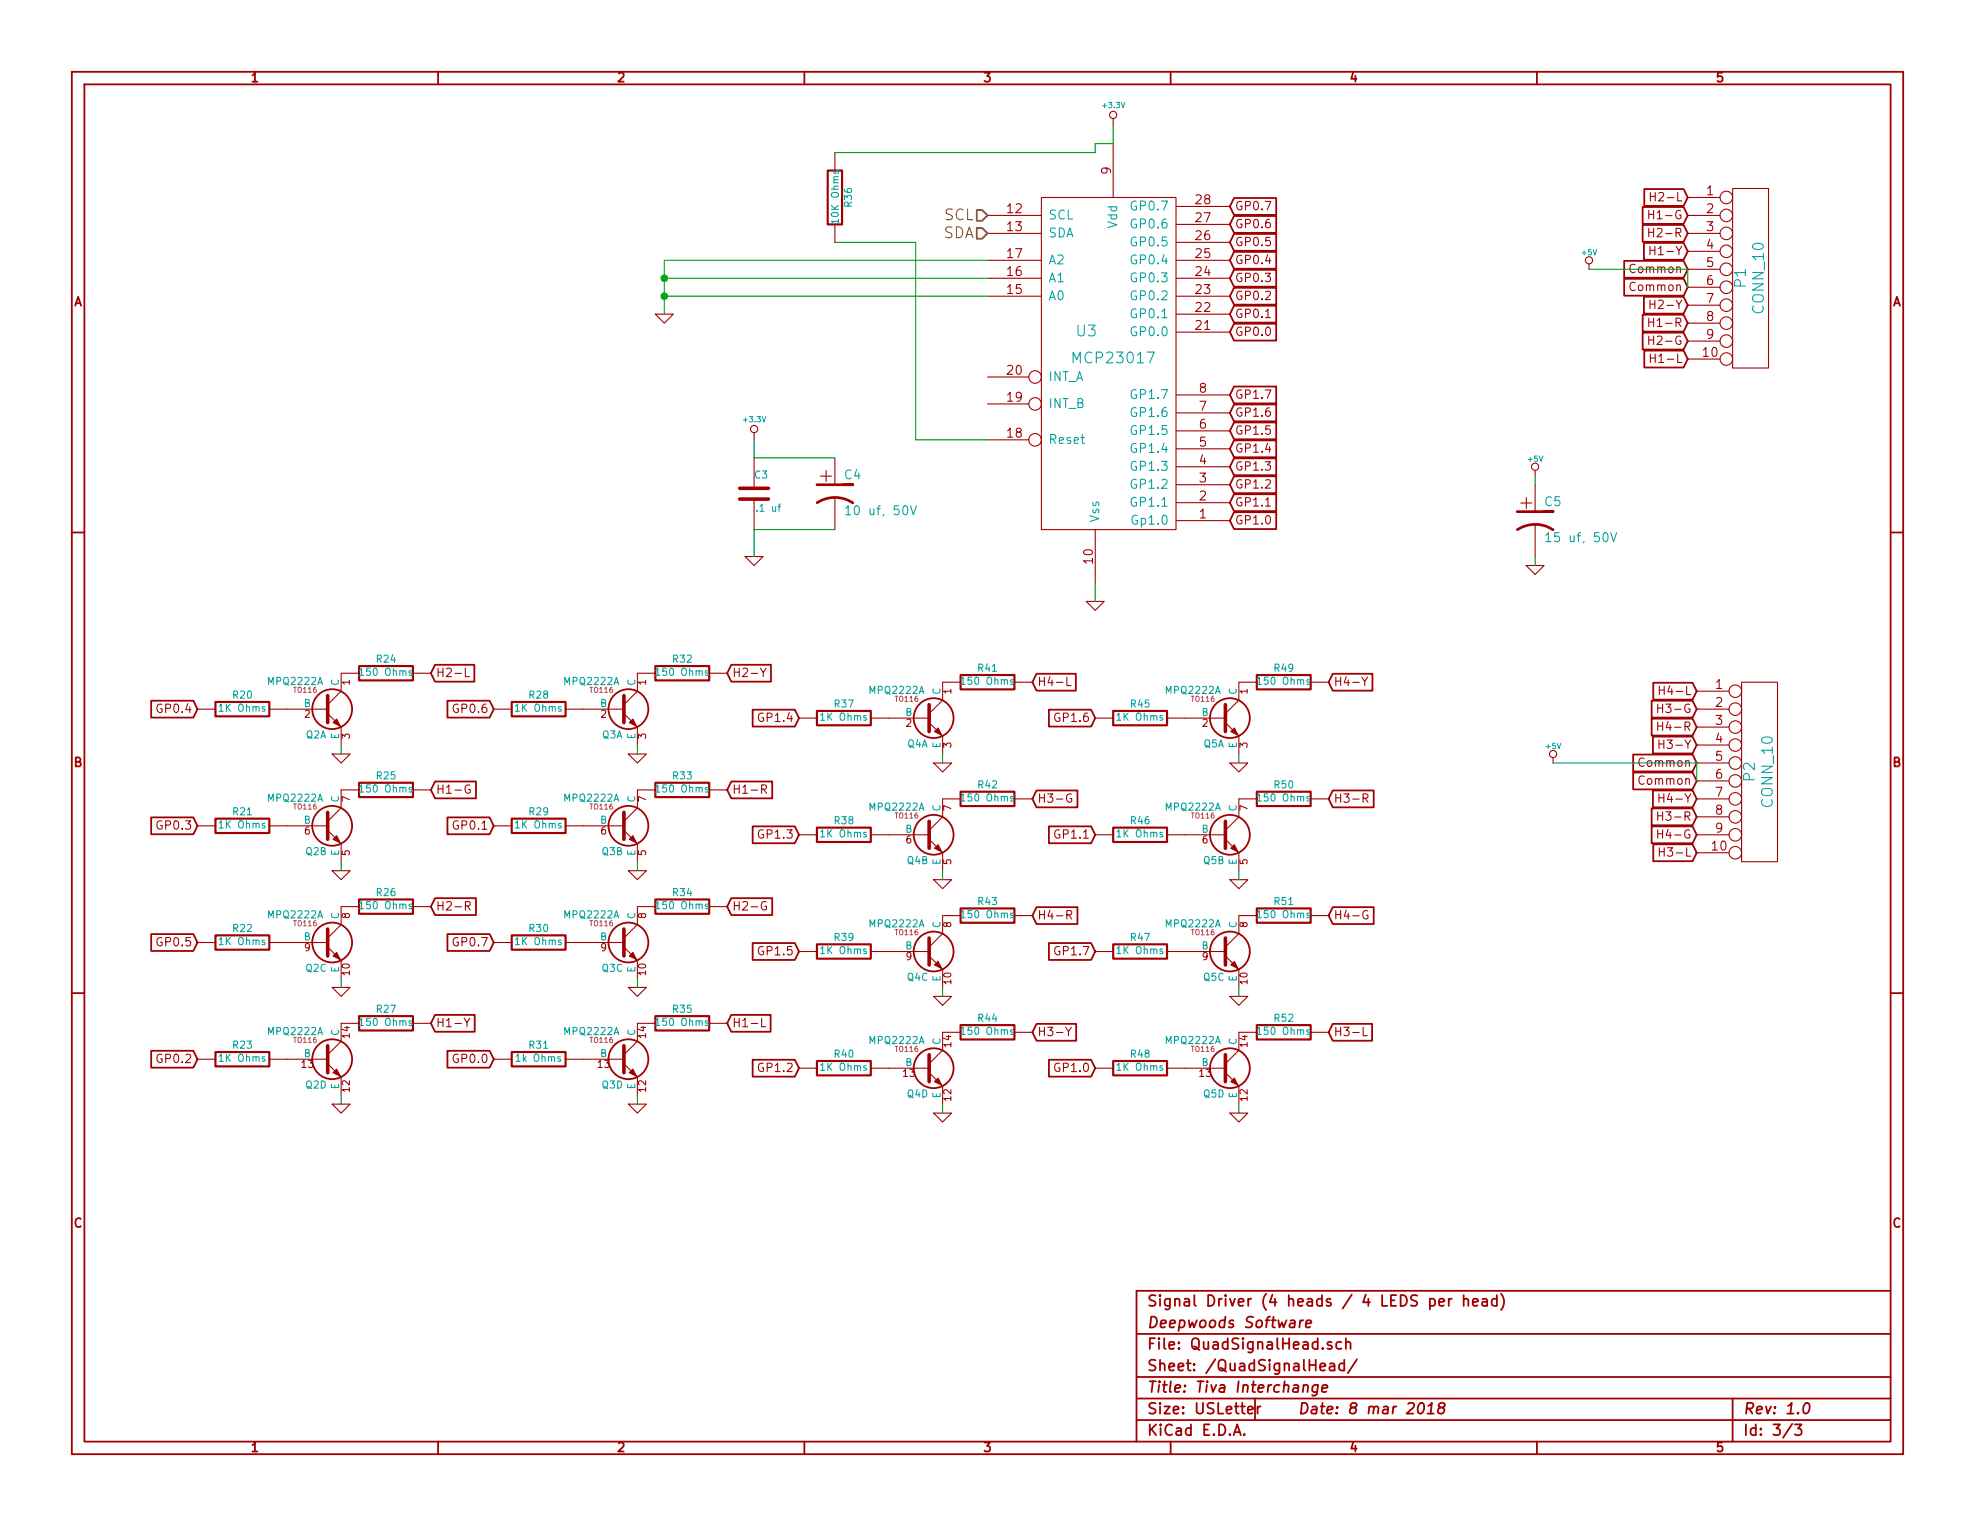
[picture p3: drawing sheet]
EESchema Schematic File Version 2
LIBS:power
LIBS:device
LIBS:transistors
LIBS:conn
LIBS:linear
LIBS:regul
LIBS:74xx
LIBS:cmos4000
LIBS:adc-dac
LIBS:memory
LIBS:xilinx
LIBS:special
LIBS:microcontrollers
LIBS:dsp
LIBS:microchip
LIBS:analog_switches
LIBS:motorola
LIBS:texas
LIBS:intel
LIBS:audio
LIBS:interface
LIBS:digital-audio
LIBS:philips
LIBS:display
LIBS:cypress
LIBS:siliconi
LIBS:opto
LIBS:atmel
LIBS:contrib
LIBS:valves
LIBS:TivaInterchange-cache
EELAYER 27 0
EELAYER END
$Descr USLetter 11000 8500
encoding utf-8
Sheet 3 3
Title "Tiva Interchange"
Date "8 mar 2018"
Rev "1.0"
Comp "Deepwoods Software"
Comment1 "Signal Driver (4 heads / 4 LEDS per head)"
Comment2 ""
Comment3 ""
Comment4 ""
$EndDescr
$Comp
L MCP23017 U3
U 1 1
P 6200 2000
F 0 "U3" H 6050 2150 60  0000 C CNN
F 1 "MCP23017" H 6200 2000 60  0000 C CNN
F 2 "~" H 6200 2000 60  0000 C CNN
F 3 "~" H 6200 2000 60  0000 C CNN
	1    6200 2000
	1    0    0    -1  
$EndComp
$Comp
L MPQ2222A Q2
U 1 1
P 1800 3950
F 0 "Q2" H 1800 3802 40  0000 R CNN
F 1 "MPQ2222A" H 1800 4100 40  0000 R CNN
F 2 "TO116" H 1700 4052 29  0000 C CNN
F 3 "~" H 1800 3950 60  0000 C CNN
	1    1800 3950
	1    0    0    -1  
$EndComp
$Comp
L R R20
U 1 1
P 1350 3950
F 0 "R20" V 1430 3950 40  0000 C CNN
F 1 "1K Ohms" V 1357 3951 40  0000 C CNN
F 2 "~" V 1280 3950 30  0000 C CNN
F 3 "~" H 1350 3950 30  0000 C CNN
	1    1350 3950
	0    -1   -1   0   
$EndComp
$Comp
L R R24
U 1 1
P 2150 3750
F 0 "R24" V 2230 3750 40  0000 C CNN
F 1 "150 Ohms" V 2157 3751 40  0000 C CNN
F 2 "~" V 2080 3750 30  0000 C CNN
F 3 "~" H 2150 3750 30  0000 C CNN
	1    2150 3750
	0    -1   -1   0   
$EndComp
$Comp
L GND #PWR036
U 1 1
P 1900 4200
F 0 "#PWR036" H 1900 4200 30  0001 C CNN
F 1 "GND" H 1900 4130 30  0001 C CNN
F 2 "" H 1900 4200 60  0000 C CNN
F 3 "" H 1900 4200 60  0000 C CNN
	1    1900 4200
	1    0    0    -1  
$EndComp
$Comp
L MPQ2222A Q2
U 2 1
P 1800 4600
F 0 "Q2" H 1800 4452 40  0000 R CNN
F 1 "MPQ2222A" H 1800 4750 40  0000 R CNN
F 2 "TO116" H 1700 4702 29  0000 C CNN
F 3 "~" H 1800 4600 60  0000 C CNN
	2    1800 4600
	1    0    0    -1  
$EndComp
$Comp
L R R21
U 1 1
P 1350 4600
F 0 "R21" V 1430 4600 40  0000 C CNN
F 1 "1K Ohms" V 1357 4601 40  0000 C CNN
F 2 "~" V 1280 4600 30  0000 C CNN
F 3 "~" H 1350 4600 30  0000 C CNN
	1    1350 4600
	0    -1   -1   0   
$EndComp
$Comp
L R R25
U 1 1
P 2150 4400
F 0 "R25" V 2230 4400 40  0000 C CNN
F 1 "150 Ohms" V 2157 4401 40  0000 C CNN
F 2 "~" V 2080 4400 30  0000 C CNN
F 3 "~" H 2150 4400 30  0000 C CNN
	1    2150 4400
	0    -1   -1   0   
$EndComp
$Comp
L GND #PWR037
U 1 1
P 1900 4850
F 0 "#PWR037" H 1900 4850 30  0001 C CNN
F 1 "GND" H 1900 4780 30  0001 C CNN
F 2 "" H 1900 4850 60  0000 C CNN
F 3 "" H 1900 4850 60  0000 C CNN
	1    1900 4850
	1    0    0    -1  
$EndComp
$Comp
L MPQ2222A Q2
U 3 1
P 1800 5250
F 0 "Q2" H 1800 5102 40  0000 R CNN
F 1 "MPQ2222A" H 1800 5400 40  0000 R CNN
F 2 "TO116" H 1700 5352 29  0000 C CNN
F 3 "~" H 1800 5250 60  0000 C CNN
	3    1800 5250
	1    0    0    -1  
$EndComp
$Comp
L R R22
U 1 1
P 1350 5250
F 0 "R22" V 1430 5250 40  0000 C CNN
F 1 "1K Ohms" V 1357 5251 40  0000 C CNN
F 2 "~" V 1280 5250 30  0000 C CNN
F 3 "~" H 1350 5250 30  0000 C CNN
	1    1350 5250
	0    -1   -1   0   
$EndComp
$Comp
L R R26
U 1 1
P 2150 5050
F 0 "R26" V 2230 5050 40  0000 C CNN
F 1 "150 Ohms" V 2157 5051 40  0000 C CNN
F 2 "~" V 2080 5050 30  0000 C CNN
F 3 "~" H 2150 5050 30  0000 C CNN
	1    2150 5050
	0    -1   -1   0   
$EndComp
$Comp
L GND #PWR038
U 1 1
P 1900 5500
F 0 "#PWR038" H 1900 5500 30  0001 C CNN
F 1 "GND" H 1900 5430 30  0001 C CNN
F 2 "" H 1900 5500 60  0000 C CNN
F 3 "" H 1900 5500 60  0000 C CNN
	1    1900 5500
	1    0    0    -1  
$EndComp
$Comp
L MPQ2222A Q2
U 4 1
P 1800 5900
F 0 "Q2" H 1800 5752 40  0000 R CNN
F 1 "MPQ2222A" H 1800 6050 40  0000 R CNN
F 2 "TO116" H 1700 6002 29  0000 C CNN
F 3 "~" H 1800 5900 60  0000 C CNN
	4    1800 5900
	1    0    0    -1  
$EndComp
$Comp
L R R23
U 1 1
P 1350 5900
F 0 "R23" V 1430 5900 40  0000 C CNN
F 1 "1K Ohms" V 1357 5901 40  0000 C CNN
F 2 "~" V 1280 5900 30  0000 C CNN
F 3 "~" H 1350 5900 30  0000 C CNN
	1    1350 5900
	0    -1   -1   0   
$EndComp
$Comp
L R R27
U 1 1
P 2150 5700
F 0 "R27" V 2230 5700 40  0000 C CNN
F 1 "150 Ohms" V 2157 5701 40  0000 C CNN
F 2 "~" V 2080 5700 30  0000 C CNN
F 3 "~" H 2150 5700 30  0000 C CNN
	1    2150 5700
	0    -1   -1   0   
$EndComp
$Comp
L GND #PWR039
U 1 1
P 1900 6150
F 0 "#PWR039" H 1900 6150 30  0001 C CNN
F 1 "GND" H 1900 6080 30  0001 C CNN
F 2 "" H 1900 6150 60  0000 C CNN
F 3 "" H 1900 6150 60  0000 C CNN
	1    1900 6150
	1    0    0    -1  
$EndComp
$Comp
L MPQ2222A Q3
U 1 1
P 3450 3950
F 0 "Q3" H 3450 3802 40  0000 R CNN
F 1 "MPQ2222A" H 3450 4100 40  0000 R CNN
F 2 "TO116" H 3350 4052 29  0000 C CNN
F 3 "~" H 3450 3950 60  0000 C CNN
	1    3450 3950
	1    0    0    -1  
$EndComp
$Comp
L R R28
U 1 1
P 3000 3950
F 0 "R28" V 3080 3950 40  0000 C CNN
F 1 "1K Ohms" V 3007 3951 40  0000 C CNN
F 2 "~" V 2930 3950 30  0000 C CNN
F 3 "~" H 3000 3950 30  0000 C CNN
	1    3000 3950
	0    -1   -1   0   
$EndComp
$Comp
L R R32
U 1 1
P 3800 3750
F 0 "R32" V 3880 3750 40  0000 C CNN
F 1 "150 Ohms" V 3807 3751 40  0000 C CNN
F 2 "~" V 3730 3750 30  0000 C CNN
F 3 "~" H 3800 3750 30  0000 C CNN
	1    3800 3750
	0    -1   -1   0   
$EndComp
$Comp
L GND #PWR040
U 1 1
P 3550 4200
F 0 "#PWR040" H 3550 4200 30  0001 C CNN
F 1 "GND" H 3550 4130 30  0001 C CNN
F 2 "" H 3550 4200 60  0000 C CNN
F 3 "" H 3550 4200 60  0000 C CNN
	1    3550 4200
	1    0    0    -1  
$EndComp
$Comp
L MPQ2222A Q3
U 2 1
P 3450 4600
F 0 "Q3" H 3450 4452 40  0000 R CNN
F 1 "MPQ2222A" H 3450 4750 40  0000 R CNN
F 2 "TO116" H 3350 4702 29  0000 C CNN
F 3 "~" H 3450 4600 60  0000 C CNN
	2    3450 4600
	1    0    0    -1  
$EndComp
$Comp
L R R29
U 1 1
P 3000 4600
F 0 "R29" V 3080 4600 40  0000 C CNN
F 1 "1K Ohms" V 3007 4601 40  0000 C CNN
F 2 "~" V 2930 4600 30  0000 C CNN
F 3 "~" H 3000 4600 30  0000 C CNN
	1    3000 4600
	0    -1   -1   0   
$EndComp
$Comp
L R R33
U 1 1
P 3800 4400
F 0 "R33" V 3880 4400 40  0000 C CNN
F 1 "150 Ohms" V 3807 4401 40  0000 C CNN
F 2 "~" V 3730 4400 30  0000 C CNN
F 3 "~" H 3800 4400 30  0000 C CNN
	1    3800 4400
	0    -1   -1   0   
$EndComp
$Comp
L GND #PWR041
U 1 1
P 3550 4850
F 0 "#PWR041" H 3550 4850 30  0001 C CNN
F 1 "GND" H 3550 4780 30  0001 C CNN
F 2 "" H 3550 4850 60  0000 C CNN
F 3 "" H 3550 4850 60  0000 C CNN
	1    3550 4850
	1    0    0    -1  
$EndComp
$Comp
L MPQ2222A Q3
U 3 1
P 3450 5250
F 0 "Q3" H 3450 5102 40  0000 R CNN
F 1 "MPQ2222A" H 3450 5400 40  0000 R CNN
F 2 "TO116" H 3350 5352 29  0000 C CNN
F 3 "~" H 3450 5250 60  0000 C CNN
	3    3450 5250
	1    0    0    -1  
$EndComp
$Comp
L R R30
U 1 1
P 3000 5250
F 0 "R30" V 3080 5250 40  0000 C CNN
F 1 "1K Ohms" V 3007 5251 40  0000 C CNN
F 2 "~" V 2930 5250 30  0000 C CNN
F 3 "~" H 3000 5250 30  0000 C CNN
	1    3000 5250
	0    -1   -1   0   
$EndComp
$Comp
L R R34
U 1 1
P 3800 5050
F 0 "R34" V 3880 5050 40  0000 C CNN
F 1 "150 Ohms" V 3807 5051 40  0000 C CNN
F 2 "~" V 3730 5050 30  0000 C CNN
F 3 "~" H 3800 5050 30  0000 C CNN
	1    3800 5050
	0    -1   -1   0   
$EndComp
$Comp
L GND #PWR042
U 1 1
P 3550 5500
F 0 "#PWR042" H 3550 5500 30  0001 C CNN
F 1 "GND" H 3550 5430 30  0001 C CNN
F 2 "" H 3550 5500 60  0000 C CNN
F 3 "" H 3550 5500 60  0000 C CNN
	1    3550 5500
	1    0    0    -1  
$EndComp
$Comp
L MPQ2222A Q3
U 4 1
P 3450 5900
F 0 "Q3" H 3450 5752 40  0000 R CNN
F 1 "MPQ2222A" H 3450 6050 40  0000 R CNN
F 2 "TO116" H 3350 6002 29  0000 C CNN
F 3 "~" H 3450 5900 60  0000 C CNN
	4    3450 5900
	1    0    0    -1  
$EndComp
$Comp
L R R31
U 1 1
P 3000 5900
F 0 "R31" V 3080 5900 40  0000 C CNN
F 1 "1k Ohms" V 3007 5901 40  0000 C CNN
F 2 "~" V 2930 5900 30  0000 C CNN
F 3 "~" H 3000 5900 30  0000 C CNN
	1    3000 5900
	0    -1   -1   0   
$EndComp
$Comp
L R R35
U 1 1
P 3800 5700
F 0 "R35" V 3880 5700 40  0000 C CNN
F 1 "150 Ohms" V 3807 5701 40  0000 C CNN
F 2 "~" V 3730 5700 30  0000 C CNN
F 3 "~" H 3800 5700 30  0000 C CNN
	1    3800 5700
	0    -1   -1   0   
$EndComp
$Comp
L GND #PWR043
U 1 1
P 3550 6150
F 0 "#PWR043" H 3550 6150 30  0001 C CNN
F 1 "GND" H 3550 6080 30  0001 C CNN
F 2 "" H 3550 6150 60  0000 C CNN
F 3 "" H 3550 6150 60  0000 C CNN
	1    3550 6150
	1    0    0    -1  
$EndComp
$Comp
L MPQ2222A Q4
U 1 1
P 5150 4000
F 0 "Q4" H 5150 3852 40  0000 R CNN
F 1 "MPQ2222A" H 5150 4150 40  0000 R CNN
F 2 "TO116" H 5050 4102 29  0000 C CNN
F 3 "~" H 5150 4000 60  0000 C CNN
	1    5150 4000
	1    0    0    -1  
$EndComp
$Comp
L R R37
U 1 1
P 4700 4000
F 0 "R37" V 4780 4000 40  0000 C CNN
F 1 "1K Ohms" V 4707 4001 40  0000 C CNN
F 2 "~" V 4630 4000 30  0000 C CNN
F 3 "~" H 4700 4000 30  0000 C CNN
	1    4700 4000
	0    -1   -1   0   
$EndComp
$Comp
L R R41
U 1 1
P 5500 3800
F 0 "R41" V 5580 3800 40  0000 C CNN
F 1 "150 Ohms" V 5507 3801 40  0000 C CNN
F 2 "~" V 5430 3800 30  0000 C CNN
F 3 "~" H 5500 3800 30  0000 C CNN
	1    5500 3800
	0    -1   -1   0   
$EndComp
$Comp
L GND #PWR044
U 1 1
P 5250 4250
F 0 "#PWR044" H 5250 4250 30  0001 C CNN
F 1 "GND" H 5250 4180 30  0001 C CNN
F 2 "" H 5250 4250 60  0000 C CNN
F 3 "" H 5250 4250 60  0000 C CNN
	1    5250 4250
	1    0    0    -1  
$EndComp
$Comp
L MPQ2222A Q4
U 2 1
P 5150 4650
F 0 "Q4" H 5150 4502 40  0000 R CNN
F 1 "MPQ2222A" H 5150 4800 40  0000 R CNN
F 2 "TO116" H 5050 4752 29  0000 C CNN
F 3 "~" H 5150 4650 60  0000 C CNN
	2    5150 4650
	1    0    0    -1  
$EndComp
$Comp
L R R38
U 1 1
P 4700 4650
F 0 "R38" V 4780 4650 40  0000 C CNN
F 1 "1K Ohms" V 4707 4651 40  0000 C CNN
F 2 "~" V 4630 4650 30  0000 C CNN
F 3 "~" H 4700 4650 30  0000 C CNN
	1    4700 4650
	0    -1   -1   0   
$EndComp
$Comp
L R R42
U 1 1
P 5500 4450
F 0 "R42" V 5580 4450 40  0000 C CNN
F 1 "150 Ohms" V 5507 4451 40  0000 C CNN
F 2 "~" V 5430 4450 30  0000 C CNN
F 3 "~" H 5500 4450 30  0000 C CNN
	1    5500 4450
	0    -1   -1   0   
$EndComp
$Comp
L GND #PWR045
U 1 1
P 5250 4900
F 0 "#PWR045" H 5250 4900 30  0001 C CNN
F 1 "GND" H 5250 4830 30  0001 C CNN
F 2 "" H 5250 4900 60  0000 C CNN
F 3 "" H 5250 4900 60  0000 C CNN
	1    5250 4900
	1    0    0    -1  
$EndComp
$Comp
L MPQ2222A Q4
U 3 1
P 5150 5300
F 0 "Q4" H 5150 5152 40  0000 R CNN
F 1 "MPQ2222A" H 5150 5450 40  0000 R CNN
F 2 "TO116" H 5050 5402 29  0000 C CNN
F 3 "~" H 5150 5300 60  0000 C CNN
	3    5150 5300
	1    0    0    -1  
$EndComp
$Comp
L R R39
U 1 1
P 4700 5300
F 0 "R39" V 4780 5300 40  0000 C CNN
F 1 "1K Ohms" V 4707 5301 40  0000 C CNN
F 2 "~" V 4630 5300 30  0000 C CNN
F 3 "~" H 4700 5300 30  0000 C CNN
	1    4700 5300
	0    -1   -1   0   
$EndComp
$Comp
L R R43
U 1 1
P 5500 5100
F 0 "R43" V 5580 5100 40  0000 C CNN
F 1 "150 Ohms" V 5507 5101 40  0000 C CNN
F 2 "~" V 5430 5100 30  0000 C CNN
F 3 "~" H 5500 5100 30  0000 C CNN
	1    5500 5100
	0    -1   -1   0   
$EndComp
$Comp
L GND #PWR046
U 1 1
P 5250 5550
F 0 "#PWR046" H 5250 5550 30  0001 C CNN
F 1 "GND" H 5250 5480 30  0001 C CNN
F 2 "" H 5250 5550 60  0000 C CNN
F 3 "" H 5250 5550 60  0000 C CNN
	1    5250 5550
	1    0    0    -1  
$EndComp
$Comp
L MPQ2222A Q4
U 4 1
P 5150 5950
F 0 "Q4" H 5150 5802 40  0000 R CNN
F 1 "MPQ2222A" H 5150 6100 40  0000 R CNN
F 2 "TO116" H 5050 6052 29  0000 C CNN
F 3 "~" H 5150 5950 60  0000 C CNN
	4    5150 5950
	1    0    0    -1  
$EndComp
$Comp
L R R40
U 1 1
P 4700 5950
F 0 "R40" V 4780 5950 40  0000 C CNN
F 1 "1K Ohms" V 4707 5951 40  0000 C CNN
F 2 "~" V 4630 5950 30  0000 C CNN
F 3 "~" H 4700 5950 30  0000 C CNN
	1    4700 5950
	0    -1   -1   0   
$EndComp
$Comp
L R R44
U 1 1
P 5500 5750
F 0 "R44" V 5580 5750 40  0000 C CNN
F 1 "150 Ohms" V 5507 5751 40  0000 C CNN
F 2 "~" V 5430 5750 30  0000 C CNN
F 3 "~" H 5500 5750 30  0000 C CNN
	1    5500 5750
	0    -1   -1   0   
$EndComp
$Comp
L GND #PWR047
U 1 1
P 5250 6200
F 0 "#PWR047" H 5250 6200 30  0001 C CNN
F 1 "GND" H 5250 6130 30  0001 C CNN
F 2 "" H 5250 6200 60  0000 C CNN
F 3 "" H 5250 6200 60  0000 C CNN
	1    5250 6200
	1    0    0    -1  
$EndComp
$Comp
L MPQ2222A Q5
U 1 1
P 6800 4000
F 0 "Q5" H 6800 3852 40  0000 R CNN
F 1 "MPQ2222A" H 6800 4150 40  0000 R CNN
F 2 "TO116" H 6700 4102 29  0000 C CNN
F 3 "~" H 6800 4000 60  0000 C CNN
	1    6800 4000
	1    0    0    -1  
$EndComp
$Comp
L R R45
U 1 1
P 6350 4000
F 0 "R45" V 6430 4000 40  0000 C CNN
F 1 "1K Ohms" V 6357 4001 40  0000 C CNN
F 2 "~" V 6280 4000 30  0000 C CNN
F 3 "~" H 6350 4000 30  0000 C CNN
	1    6350 4000
	0    -1   -1   0   
$EndComp
$Comp
L R R49
U 1 1
P 7150 3800
F 0 "R49" V 7230 3800 40  0000 C CNN
F 1 "150 Ohms" V 7157 3801 40  0000 C CNN
F 2 "~" V 7080 3800 30  0000 C CNN
F 3 "~" H 7150 3800 30  0000 C CNN
	1    7150 3800
	0    -1   -1   0   
$EndComp
$Comp
L GND #PWR048
U 1 1
P 6900 4250
F 0 "#PWR048" H 6900 4250 30  0001 C CNN
F 1 "GND" H 6900 4180 30  0001 C CNN
F 2 "" H 6900 4250 60  0000 C CNN
F 3 "" H 6900 4250 60  0000 C CNN
	1    6900 4250
	1    0    0    -1  
$EndComp
$Comp
L MPQ2222A Q5
U 2 1
P 6800 4650
F 0 "Q5" H 6800 4502 40  0000 R CNN
F 1 "MPQ2222A" H 6800 4800 40  0000 R CNN
F 2 "TO116" H 6700 4752 29  0000 C CNN
F 3 "~" H 6800 4650 60  0000 C CNN
	2    6800 4650
	1    0    0    -1  
$EndComp
$Comp
L R R46
U 1 1
P 6350 4650
F 0 "R46" V 6430 4650 40  0000 C CNN
F 1 "1K Ohms" V 6357 4651 40  0000 C CNN
F 2 "~" V 6280 4650 30  0000 C CNN
F 3 "~" H 6350 4650 30  0000 C CNN
	1    6350 4650
	0    -1   -1   0   
$EndComp
$Comp
L R R50
U 1 1
P 7150 4450
F 0 "R50" V 7230 4450 40  0000 C CNN
F 1 "150 Ohms" V 7157 4451 40  0000 C CNN
F 2 "~" V 7080 4450 30  0000 C CNN
F 3 "~" H 7150 4450 30  0000 C CNN
	1    7150 4450
	0    -1   -1   0   
$EndComp
$Comp
L GND #PWR049
U 1 1
P 6900 4900
F 0 "#PWR049" H 6900 4900 30  0001 C CNN
F 1 "GND" H 6900 4830 30  0001 C CNN
F 2 "" H 6900 4900 60  0000 C CNN
F 3 "" H 6900 4900 60  0000 C CNN
	1    6900 4900
	1    0    0    -1  
$EndComp
$Comp
L MPQ2222A Q5
U 3 1
P 6800 5300
F 0 "Q5" H 6800 5152 40  0000 R CNN
F 1 "MPQ2222A" H 6800 5450 40  0000 R CNN
F 2 "TO116" H 6700 5402 29  0000 C CNN
F 3 "~" H 6800 5300 60  0000 C CNN
	3    6800 5300
	1    0    0    -1  
$EndComp
$Comp
L R R47
U 1 1
P 6350 5300
F 0 "R47" V 6430 5300 40  0000 C CNN
F 1 "1K Ohms" V 6357 5301 40  0000 C CNN
F 2 "~" V 6280 5300 30  0000 C CNN
F 3 "~" H 6350 5300 30  0000 C CNN
	1    6350 5300
	0    -1   -1   0   
$EndComp
$Comp
L R R51
U 1 1
P 7150 5100
F 0 "R51" V 7230 5100 40  0000 C CNN
F 1 "150 Ohms" V 7157 5101 40  0000 C CNN
F 2 "~" V 7080 5100 30  0000 C CNN
F 3 "~" H 7150 5100 30  0000 C CNN
	1    7150 5100
	0    -1   -1   0   
$EndComp
$Comp
L GND #PWR050
U 1 1
P 6900 5550
F 0 "#PWR050" H 6900 5550 30  0001 C CNN
F 1 "GND" H 6900 5480 30  0001 C CNN
F 2 "" H 6900 5550 60  0000 C CNN
F 3 "" H 6900 5550 60  0000 C CNN
	1    6900 5550
	1    0    0    -1  
$EndComp
$Comp
L MPQ2222A Q5
U 4 1
P 6800 5950
F 0 "Q5" H 6800 5802 40  0000 R CNN
F 1 "MPQ2222A" H 6800 6100 40  0000 R CNN
F 2 "TO116" H 6700 6052 29  0000 C CNN
F 3 "~" H 6800 5950 60  0000 C CNN
	4    6800 5950
	1    0    0    -1  
$EndComp
$Comp
L R R48
U 1 1
P 6350 5950
F 0 "R48" V 6430 5950 40  0000 C CNN
F 1 "1K Ohms" V 6357 5951 40  0000 C CNN
F 2 "~" V 6280 5950 30  0000 C CNN
F 3 "~" H 6350 5950 30  0000 C CNN
	1    6350 5950
	0    -1   -1   0   
$EndComp
$Comp
L R R52
U 1 1
P 7150 5750
F 0 "R52" V 7230 5750 40  0000 C CNN
F 1 "150 Ohms" V 7157 5751 40  0000 C CNN
F 2 "~" V 7080 5750 30  0000 C CNN
F 3 "~" H 7150 5750 30  0000 C CNN
	1    7150 5750
	0    -1   -1   0   
$EndComp
$Comp
L GND #PWR051
U 1 1
P 6900 6200
F 0 "#PWR051" H 6900 6200 30  0001 C CNN
F 1 "GND" H 6900 6130 30  0001 C CNN
F 2 "" H 6900 6200 60  0000 C CNN
F 3 "" H 6900 6200 60  0000 C CNN
	1    6900 6200
	1    0    0    -1  
$EndComp
$Comp
L GND #PWR052
U 1 1
P 3700 1750
F 0 "#PWR052" H 3700 1750 30  0001 C CNN
F 1 "GND" H 3700 1680 30  0001 C CNN
F 2 "" H 3700 1750 60  0000 C CNN
F 3 "" H 3700 1750 60  0000 C CNN
	1    3700 1750
	1    0    0    -1  
$EndComp
$Comp
L +3.3V #PWR053
U 1 1
P 6200 700
F 0 "#PWR053" H 6200 800 30  0001 C CNN
F 1 "+3.3V" H 6200 810 30  0000 C CNN
F 2 "" H 6200 700 60  0000 C CNN
F 3 "" H 6200 700 60  0000 C CNN
	1    6200 700 
	1    0    0    -1  
$EndComp
$Comp
L GND #PWR054
U 1 1
P 6100 3350
F 0 "#PWR054" H 6100 3350 30  0001 C CNN
F 1 "GND" H 6100 3280 30  0001 C CNN
F 2 "" H 6100 3350 60  0000 C CNN
F 3 "" H 6100 3350 60  0000 C CNN
	1    6100 3350
	1    0    0    -1  
$EndComp
Text GLabel 6850 1150 2    47   Input ~ 0
GP0.7
Text GLabel 6850 1250 2    47   Input ~ 0
GP0.6
Text GLabel 6850 1350 2    47   Input ~ 0
GP0.5
Text GLabel 6850 1450 2    47   Input ~ 0
GP0.4
Text GLabel 6850 1550 2    47   Input ~ 0
GP0.3
Text GLabel 6850 1650 2    47   Input ~ 0
GP0.2
Text GLabel 6850 1750 2    47   Input ~ 0
GP0.1
Text GLabel 6850 1850 2    47   Input ~ 0
GP0.0
Text GLabel 6850 2200 2    47   Input ~ 0
GP1.7
Text GLabel 6850 2300 2    47   Input ~ 0
GP1.6
Text GLabel 6850 2400 2    47   Input ~ 0
GP1.5
Text GLabel 6850 2500 2    47   Input ~ 0
GP1.4
Text GLabel 6850 2600 2    47   Input ~ 0
GP1.3
Text GLabel 6850 2700 2    47   Input ~ 0
GP1.2
Text GLabel 6850 2800 2    47   Input ~ 0
GP1.1
Text GLabel 6850 2900 2    47   Input ~ 0
GP1.0
Text GLabel 2400 3750 2    47   Input ~ 0
H2-L
Text GLabel 2400 4400 2    47   Input ~ 0
H1-G
Text GLabel 2400 5050 2    47   Input ~ 0
H2-R
Text GLabel 2400 5700 2    47   Input ~ 0
H1-Y
Text GLabel 4050 3750 2    47   Input ~ 0
H2-Y
Text GLabel 4050 4400 2    47   Input ~ 0
H1-R
Text GLabel 4050 5050 2    47   Input ~ 0
H2-G
Text GLabel 4050 5700 2    47   Input ~ 0
H1-L
Text GLabel 5750 3800 2    47   Input ~ 0
H4-L
Text GLabel 7400 3800 2    47   Input ~ 0
H4-Y
Text GLabel 7400 5750 2    47   Input ~ 0
H3-L
Text GLabel 5750 5750 2    47   Input ~ 0
H3-Y
Text GLabel 5750 5100 2    47   Input ~ 0
H4-R
Text GLabel 5750 4450 2    47   Input ~ 0
H3-G
Text GLabel 7400 5100 2    47   Input ~ 0
H4-G
Text GLabel 7400 4450 2    47   Input ~ 0
H3-R
Text GLabel 1100 3950 0    47   Input ~ 0
GP0.4
Text GLabel 1100 5250 0    47   Input ~ 0
GP0.5
Text GLabel 2750 3950 0    47   Input ~ 0
GP0.6
Text GLabel 2750 5250 0    47   Input ~ 0
GP0.7
Text GLabel 2750 5900 0    47   Input ~ 0
GP0.0
Text GLabel 2750 4600 0    47   Input ~ 0
GP0.1
Text GLabel 1100 4600 0    47   Input ~ 0
GP0.3
Text GLabel 1100 5900 0    47   Input ~ 0
GP0.2
Text GLabel 4450 4000 0    47   Input ~ 0
GP1.4
Text GLabel 4450 4650 0    47   Input ~ 0
GP1.3
Text GLabel 4450 5300 0    47   Input ~ 0
GP1.5
Text GLabel 4450 5950 0    47   Input ~ 0
GP1.2
Text GLabel 6100 4000 0    47   Input ~ 0
GP1.6
Text GLabel 6100 4650 0    47   Input ~ 0
GP1.1
Text GLabel 6100 5300 0    47   Input ~ 0
GP1.7
Text GLabel 6100 5950 0    47   Input ~ 0
GP1.0
$Comp
L +5V #PWR055
U 1 1
P 8850 1500
F 0 "#PWR055" H 8850 1590 20  0001 C CNN
F 1 "+5V" H 8850 1590 30  0000 C CNN
F 2 "" H 8850 1500 60  0000 C CNN
F 3 "" H 8850 1500 60  0000 C CNN
	1    8850 1500
	1    0    0    -1  
$EndComp
$Comp
L +5V #PWR056
U 1 1
P 8650 4250
F 0 "#PWR056" H 8650 4340 20  0001 C CNN
F 1 "+5V" H 8650 4340 30  0000 C CNN
F 2 "" H 8650 4250 60  0000 C CNN
F 3 "" H 8650 4250 60  0000 C CNN
	1    8650 4250
	1    0    0    -1  
$EndComp
Text GLabel 9400 1500 0    47   Input ~ 0
Common
Text GLabel 9400 1100 0    47   Input ~ 0
H2-L
Text GLabel 9400 1200 0    47   Input ~ 0
H1-G
Text GLabel 9400 1300 0    47   Input ~ 0
H2-R
Text GLabel 9400 1400 0    47   Input ~ 0
H1-Y
Text GLabel 9400 1700 0    47   Input ~ 0
H2-Y
Text GLabel 9400 1800 0    47   Input ~ 0
H1-R
Text GLabel 9400 1900 0    47   Input ~ 0
H2-G
Text GLabel 9400 2000 0    47   Input ~ 0
H1-L
Text GLabel 9400 1600 0    47   Input ~ 0
Common
Text GLabel 9450 4250 0    47   Input ~ 0
Common
Text GLabel 9450 4350 0    47   Input ~ 0
Common
Text GLabel 9450 3850 0    47   Input ~ 0
H4-L
Text GLabel 9450 3950 0    47   Input ~ 0
H3-G
Text GLabel 9450 4050 0    47   Input ~ 0
H4-R
Text GLabel 9450 4150 0    47   Input ~ 0
H3-Y
Text GLabel 9450 4450 0    47   Input ~ 0
H4-Y
Text GLabel 9450 4550 0    47   Input ~ 0
H3-R
Text GLabel 9450 4650 0    47   Input ~ 0
H4-G
Text GLabel 9450 4750 0    47   Input ~ 0
H3-L
$Comp
L C C3
U 1 1
P 4200 2750
F 0 "C3" H 4200 2850 40  0000 L CNN
F 1 ".1 uf" H 4206 2665 40  0000 L CNN
F 2 "~" H 4238 2600 30  0000 C CNN
F 3 "~" H 4200 2750 60  0000 C CNN
	1    4200 2750
	1    0    0    -1  
$EndComp
$Comp
L +3.3V #PWR057
U 1 1
P 4200 2450
F 0 "#PWR057" H 4200 2550 30  0001 C CNN
F 1 "+3.3V" H 4200 2560 30  0000 C CNN
F 2 "" H 4200 2450 60  0000 C CNN
F 3 "" H 4200 2450 60  0000 C CNN
	1    4200 2450
	1    0    0    -1  
$EndComp
$Comp
L GND #PWR058
U 1 1
P 4200 3100
F 0 "#PWR058" H 4200 3100 30  0001 C CNN
F 1 "GND" H 4200 3030 30  0001 C CNN
F 2 "" H 4200 3100 60  0000 C CNN
F 3 "" H 4200 3100 60  0000 C CNN
	1    4200 3100
	1    0    0    -1  
$EndComp
$Comp
L CP1 C4
U 1 1
P 4650 2750
F 0 "C4" H 4700 2850 50  0000 L CNN
F 1 "10 uf, 50V" H 4700 2650 50  0000 L CNN
F 2 "~" H 4650 2750 60  0000 C CNN
F 3 "~" H 4650 2750 60  0000 C CNN
	1    4650 2750
	1    0    0    -1  
$EndComp
$Comp
L CP1 C5
U 1 1
P 8550 2900
F 0 "C5" H 8600 3000 50  0000 L CNN
F 1 "15 uf, 50V" H 8600 2800 50  0000 L CNN
F 2 "~" H 8550 2900 60  0000 C CNN
F 3 "~" H 8550 2900 60  0000 C CNN
	1    8550 2900
	1    0    0    -1  
$EndComp
$Comp
L +5V #PWR059
U 1 1
P 8550 2650
F 0 "#PWR059" H 8550 2740 20  0001 C CNN
F 1 "+5V" H 8550 2740 30  0000 C CNN
F 2 "" H 8550 2650 60  0000 C CNN
F 3 "" H 8550 2650 60  0000 C CNN
	1    8550 2650
	1    0    0    -1  
$EndComp
$Comp
L GND #PWR060
U 1 1
P 8550 3150
F 0 "#PWR060" H 8550 3150 30  0001 C CNN
F 1 "GND" H 8550 3080 30  0001 C CNN
F 2 "" H 8550 3150 60  0000 C CNN
F 3 "" H 8550 3150 60  0000 C CNN
	1    8550 3150
	1    0    0    -1  
$EndComp
Text HLabel 5500 1200 0    60   Input ~ 0
SCL
Text HLabel 5500 1300 0    60   Input ~ 0
SDA
$Comp
L R R36
U 1 1
P 4650 1100
F 0 "R36" V 4730 1100 40  0000 C CNN
F 1 "10K Ohms" V 4657 1101 40  0000 C CNN
F 2 "~" V 4580 1100 30  0000 C CNN
F 3 "~" H 4650 1100 30  0000 C CNN
	1    4650 1100
	1    0    0    -1  
$EndComp
$Comp
L CONN_10 P1
U 1 1
P 9750 1550
F 0 "P1" V 9700 1550 60  0000 C CNN
F 1 "CONN_10" V 9800 1550 60  0000 C CNN
F 2 "~" H 9750 1550 60  0000 C CNN
F 3 "~" H 9750 1550 60  0000 C CNN
	1    9750 1550
	1    0    0    -1  
$EndComp
Wire Wire Line
	1900 4150 1900 4200
Wire Wire Line
	1900 4800 1900 4850
Wire Wire Line
	1900 5450 1900 5500
Wire Wire Line
	1900 6100 1900 6150
Wire Wire Line
	3550 4150 3550 4200
Wire Wire Line
	3550 4800 3550 4850
Wire Wire Line
	3550 5450 3550 5500
Wire Wire Line
	3550 6100 3550 6150
Wire Wire Line
	5250 4200 5250 4250
Wire Wire Line
	5250 4850 5250 4900
Wire Wire Line
	5250 5500 5250 5550
Wire Wire Line
	5250 6150 5250 6200
Wire Wire Line
	6900 4200 6900 4250
Wire Wire Line
	6900 4850 6900 4900
Wire Wire Line
	6900 5500 6900 5550
Wire Wire Line
	6900 6150 6900 6200
Wire Wire Line
	3700 1550 5500 1550
Wire Wire Line
	3700 1650 5500 1650
Wire Wire Line
	3700 1450 3700 1750
Connection ~ 3700 1650
Wire Wire Line
	4650 850  6100 850 
Wire Wire Line
	6100 850  6100 800 
Wire Wire Line
	6100 800  6200 800 
Wire Wire Line
	4650 1350 5100 1350
Wire Wire Line
	5100 1350 5100 2450
Wire Wire Line
	5100 2450 5500 2450
Wire Wire Line
	6200 800  6200 700 
Wire Wire Line
	6100 3350 6100 3250
Wire Wire Line
	4200 2550 4200 2450
Wire Wire Line
	4200 2950 4200 3100
Wire Wire Line
	4650 2550 4200 2550
Wire Wire Line
	4650 2950 4200 2950
Wire Wire Line
	8550 2650 8550 2700
Wire Wire Line
	8550 3100 8550 3150
Connection ~ 3700 1550
Wire Wire Line
	3700 1450 5500 1450
Wire Wire Line
	8850 1500 9400 1500
Wire Wire Line
	9400 1500 9400 1600
$Comp
L CONN_10 P2
U 1 1
P 9800 4300
F 0 "P2" V 9750 4300 60  0000 C CNN
F 1 "CONN_10" V 9850 4300 60  0000 C CNN
F 2 "~" H 9800 4300 60  0000 C CNN
F 3 "~" H 9800 4300 60  0000 C CNN
	1    9800 4300
	1    0    0    -1  
$EndComp
Wire Wire Line
	9450 4350 9450 4250
Wire Wire Line
	9450 4250 8650 4250
$EndSCHEMATC
